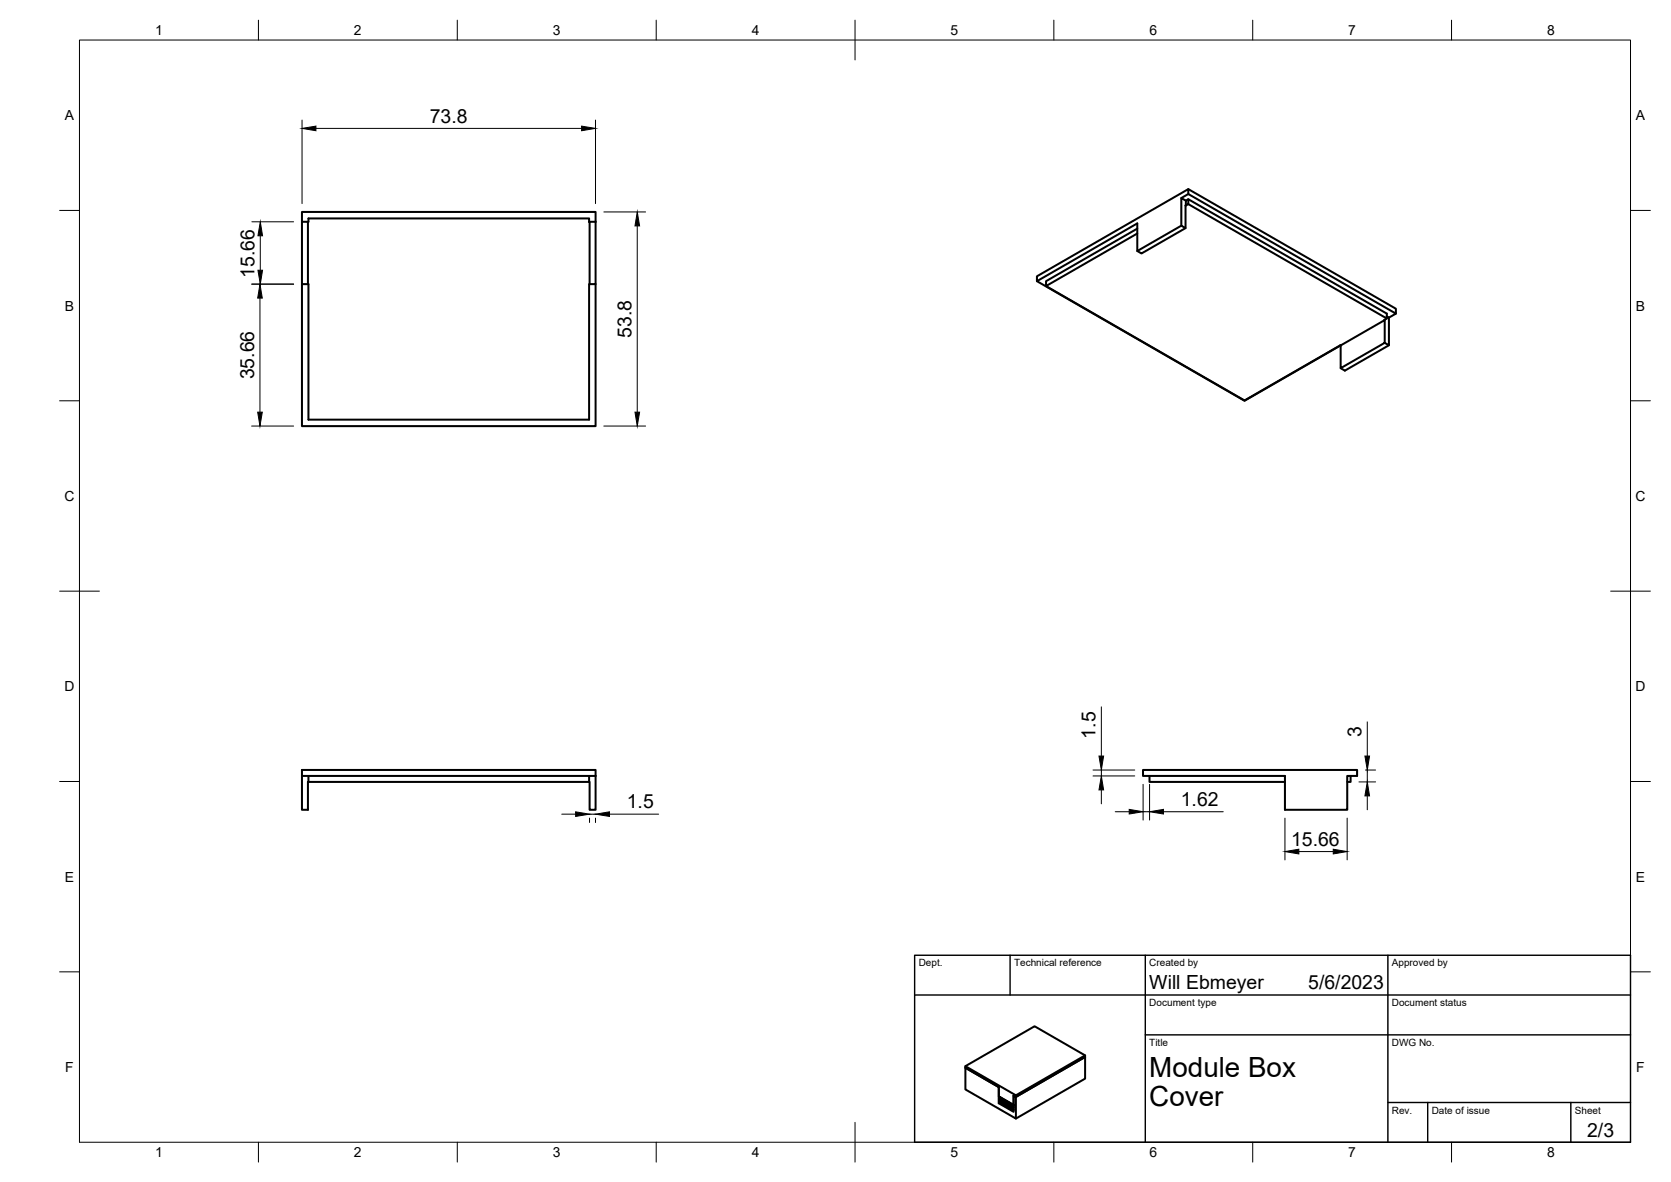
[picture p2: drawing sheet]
<svg xmlns="http://www.w3.org/2000/svg" width="420mm" height="297mm" viewBox="0 0 420 297" stroke-linecap="round" stroke-linejoin="round" font-family="sans-serif">
<!-- layer: Visible -->
<g fill="none" stroke="#000" stroke-width=".51">
<path d="M75.9 55.7v-2.4h73.9v2.4M77.4 55.7l.2 49.8h70.5v-34.1h1.7v-15.7M148.3 55.7h1.5M286 57.5l-23 13.2v1.2l23-13.2M297 49.8l1.8-1 52.2 30-1.8 1-.5-.3M297 56.7l-11 6.4M298.2 50.4l-1.2-.6v6.9l1.1 .6M298.2 50.4l.6-.3 49.9 28.7v1.2l-49.9-28.7M298.8 48.8v-1.3l-38.1 21.9v1.3l25.3-14.6v7l1 .6 11.1-6.4 .1-6.9M298.8 50.1v1.2l-.6 .4M298.8 47.5l52.2 30.1v1.2M75.9 71.4v-15.7h1.7v-.8h70.5l.2 16.5"/>
<path d="M75.9 71.4v35.7h73.9v-35.7M75.9 71.4h1.5M260.7 70.7l52.2 30 24.2-13.9M263 71.9l49.9 28.7 24.2-13.8M349.2 79.8v7l-1-.6M337.1 86.8l11.1-6.4v5.8l-11.1 6.3zM348.7 80l-.5 .4M349.2 86.8l-11 6.3-1.1-.6M75.9 195v8.5h1.5v-7h.2M75.9 195v-1.5h73.9v1.5M75.9 195h73.9M77.6 195v1.5"/>
<path d="M148.1 195v1.5M149.8 195v8.5h-1.5v-7h-70.7M287.4 193.5h53.8v1.5h-2.4v8.5h-15.7v-8.5h-35.7zM289 195v1.5h34.1M339.6 195v1.5h-.8M242.7 267.9l12.7 7.4v5.8l-12.7-7.3v-5.5l8.4 4.9-8.4-4.9zM251.5 276.8h.1M251.5 277.1l-.4 .1M251.5 276.5v.1M251.5 275.9l.2 .1M251.6 276.2l.2 .1M251.6 276h-.1"/>
<path d="M251.8 276v.1M251.9 276.2l-.2-.1-.2 .2M251.9 277.2l-.4-.9v.7l3.2 1.9 .2-.2M251.9 277.2l2.7 1.5 .3-.4M251.9 276.1h-.1M251.9 277.1v.1M252.1 276.2l-.4 .2M252.3 276.9l-.3 .2 .3 .1M252.3 276.3l-.6 .3M252.4 277.1l.1 .3-.2-.2M252.6 276.4l-.4 .4 .6-.2M252.8 277.2l-.3 .2 .4 .2"/>
<path d="M253 277.5l.1 .2-.2-.1zM253.1 276.7l-.8 .5M253.2 276.8l-.4 .2v.2l.6-.3M253.4 277.6l-.3 .1 .4 .2M253.6 277.8l.1 .3-.2-.2zM253.7 277.1l-.7 .4M253.8 277.1l-.5 .3 .1 .2 .6-.3M254 277.9l-.3 .2 .4 .2M254.1 278.3l.2 .1M254.2 278.1l-.1 .2M254.3 277.4l-.7 .4M254.3 278.4l.4 .2"/>
<path d="M254.3 277.5l-.4 .2 .1 .2 .6-.3M254.6 278.2l-.3 .2M254.8 277.8l-.6 .3 .1 .3M254.8 278.8h.1M254.9 278.1l-.4 .1 .3-.4-3.3-1.9v-.2v1.4l3.4 1.9M254.9 278.2l-.1 .1M272.8 265.6l-17.4 10.1-.5-.4v4.1l-3.8-2.2v-4M272.8 265.6v5.5l-17.4 10M272.8 265.6l-17.4 10.1-.6-.4 .1 2.3-3.8-2.1v-2.3M272.8 265.6v-.4l-12.7-7.3-17.4 10M272.8 265.2l-17.4 10.1"/>
</g>
<!-- layer: BORDER -->
<g fill="none" stroke="#000" stroke-width=".25">
<path d="M20 10.1h390v276.9h-390zM65 5.1v5M115 5.1v5M165 5.1v5M215 5.1v10M265 5.1v5M315 5.1v5M365 5.1v5M15 52.9h5M410 52.9h5M15 100.7h5M410 100.7h5"/>
<path d="M15 148.6h10M405 148.6h10M15 196.4h5M410 196.4h5M15 244.2h5M410 244.2h5M65 287v5M115 287v5M165 287v5M215 282.1v9.9M265 287v5M315 287v5"/>
<path d="M365 287v5"/>
</g>
<!-- layer: TITLEBLOCK -->
<path d="M230 240.1h180v46.9h-180zM230 250h180M254 240.1v9.9M288 240.1v46.9M349 240.1v46.9M288 260.1h122M349 277.1h61M359 277.1v9.9M395 277.1v9.9" fill="none" stroke="#000" stroke-width=".36"/>
<!-- layer: FD_Dimensions -->
<g fill="none" stroke="#000" stroke-width=".25">
<path d="M75.9 30.2v21M79.4 32.3h66.8M149.7 30.2v21M63.3 55.7h10.5M65.4 59.3v8.6M151.8 53.3h10.5M160.2 56.8v46.8M63.3 71.4h10.5M65.4 74.9v28.7M63.3 107.1h10.5M151.8 107.1h10.5M276.9 177.6v12.4"/>
<path d="M274.8 195h10.5M274.8 193.5h10.5M276.9 193.5v1.5M276.9 198.5v3.5M287.4 197.1v9M289.1 197.1v9M341.7 196.5h4.2M343.3 193.5h2.6M343.8 181.4v8.6M343.8 193.5v3M141.2 204.6h3.5M148.2 205.6v1.1"/>
<path d="M148.2 204.6h1.5M149.7 205.6v1.1M153.2 204.6h12.4M280.4 204h3.5M287.4 204h1.7M292.5 204h15.1M323.1 205.6v10.5M326.6 214h8.6M338.7 205.6v10.5M343.8 200v3.5"/>
</g>
<g fill="#000" stroke="#000" stroke-width=".25">
<path d="M75.9 32.3l3.5-.6v1.2zM146.2 31.7l3.5 .6-3.5 .6zM65.4 55.7l.6 3.6h-1.1zM160.2 53.3l.6 3.5h-1.1zM65.4 71.4l.6 3.5h-1.2zM64.9 67.9h1.1l-.6 3.5zM64.8 103.6h1.2l-.6 3.5zM159.7 103.6h1.1l-.6 3.5zM276.9 195l.6 3.5h-1.2zM276.3 190h1.2l-.6 3.5zM343.2 190h1.2l-.6 3.5zM144.7 204l3.5 .6-3.5 .6z"/>
<path d="M149.7 204.6l3.5-.6v1.2zM283.9 203.4l3.5 .6-3.5 .6zM289.1 204l3.4-.6v1.2zM323.1 214l3.5-.6v1.2zM335.2 213.4l3.5 .6-3.5 .6zM343.8 196.5l.6 3.5h-1.2z"/>
</g>
<g font-size="7">
<text x="289" y="270.6">Module Box</text>
<text x="289" y="278.1">Cover</text>
</g>
<g font-size="4.9">
<text x="108.1" y="30.8">73.8</text>
<text x="64" y="69.9" transform="rotate(-90 64 69.9)">15.66</text>
<text x="158.8" y="84.9" transform="rotate(-90 158.8 84.9)">53.8</text>
<text x="63.9" y="95.3" transform="rotate(-90 63.9 95.3)">35.66</text>
<text x="275.5" y="185.6" transform="rotate(-90 275.5 185.6)">1.5</text>
<text x="342.3" y="185.3" transform="rotate(-90 342.3 185.3)">3</text>
<text x="157.6" y="203.1">1.5</text>
<text x="296.9" y="202.5">1.62</text>
<text x="324.6" y="212.5">15.66</text>
<text x="289" y="248.5">Will Ebmeyer</text>
<text x="329" y="248.5">5/6/2023</text>
<text x="399.1" y="285.7">2/3</text>
</g>
<g font-size="3.5">
<text x="39" y="8.8">1</text>
<text x="89" y="8.8">2</text>
<text x="139" y="8.8">3</text>
<text x="189" y="8.8">4</text>
<text x="239" y="8.8">5</text>
<text x="289" y="8.8">6</text>
<text x="339" y="8.8">7</text>
<text x="389" y="8.8">8</text>
<text x="16.3" y="30.2">A</text>
<text x="411.3" y="30.2">A</text>
<text x="16.3" y="78">B</text>
<text x="411.3" y="78">B</text>
<text x="16.2" y="125.9">C</text>
<text x="411.2" y="125.9">C</text>
<text x="16.2" y="173.7">D</text>
<text x="411.2" y="173.7">D</text>
<text x="16.3" y="221.6">E</text>
<text x="411.3" y="221.6">E</text>
<text x="16.4" y="269.4">F</text>
<text x="411.4" y="269.4">F</text>
<text x="39" y="290.8">1</text>
<text x="89" y="290.8">2</text>
<text x="139" y="290.8">3</text>
<text x="189" y="290.8">4</text>
<text x="239" y="290.8">5</text>
<text x="289" y="290.8">6</text>
<text x="339" y="290.8">7</text>
<text x="389" y="290.8">8</text>
</g>
<g font-size="2.5">
<text x="231" y="242.9">Dept.</text>
<text x="255" y="242.9">Technical reference</text>
<text x="289" y="242.9">Created by</text>
<text x="350" y="242.9">Approved by</text>
<text x="289" y="252.8">Document type</text>
<text x="350" y="252.8">Document status</text>
<text x="289" y="262.9">Title</text>
<text x="350" y="262.9">DWG No.</text>
<text x="350" y="279.9">Rev.</text>
<text x="360" y="279.9">Date of issue</text>
<text x="396" y="279.9">Sheet</text>
</g>
</svg>
